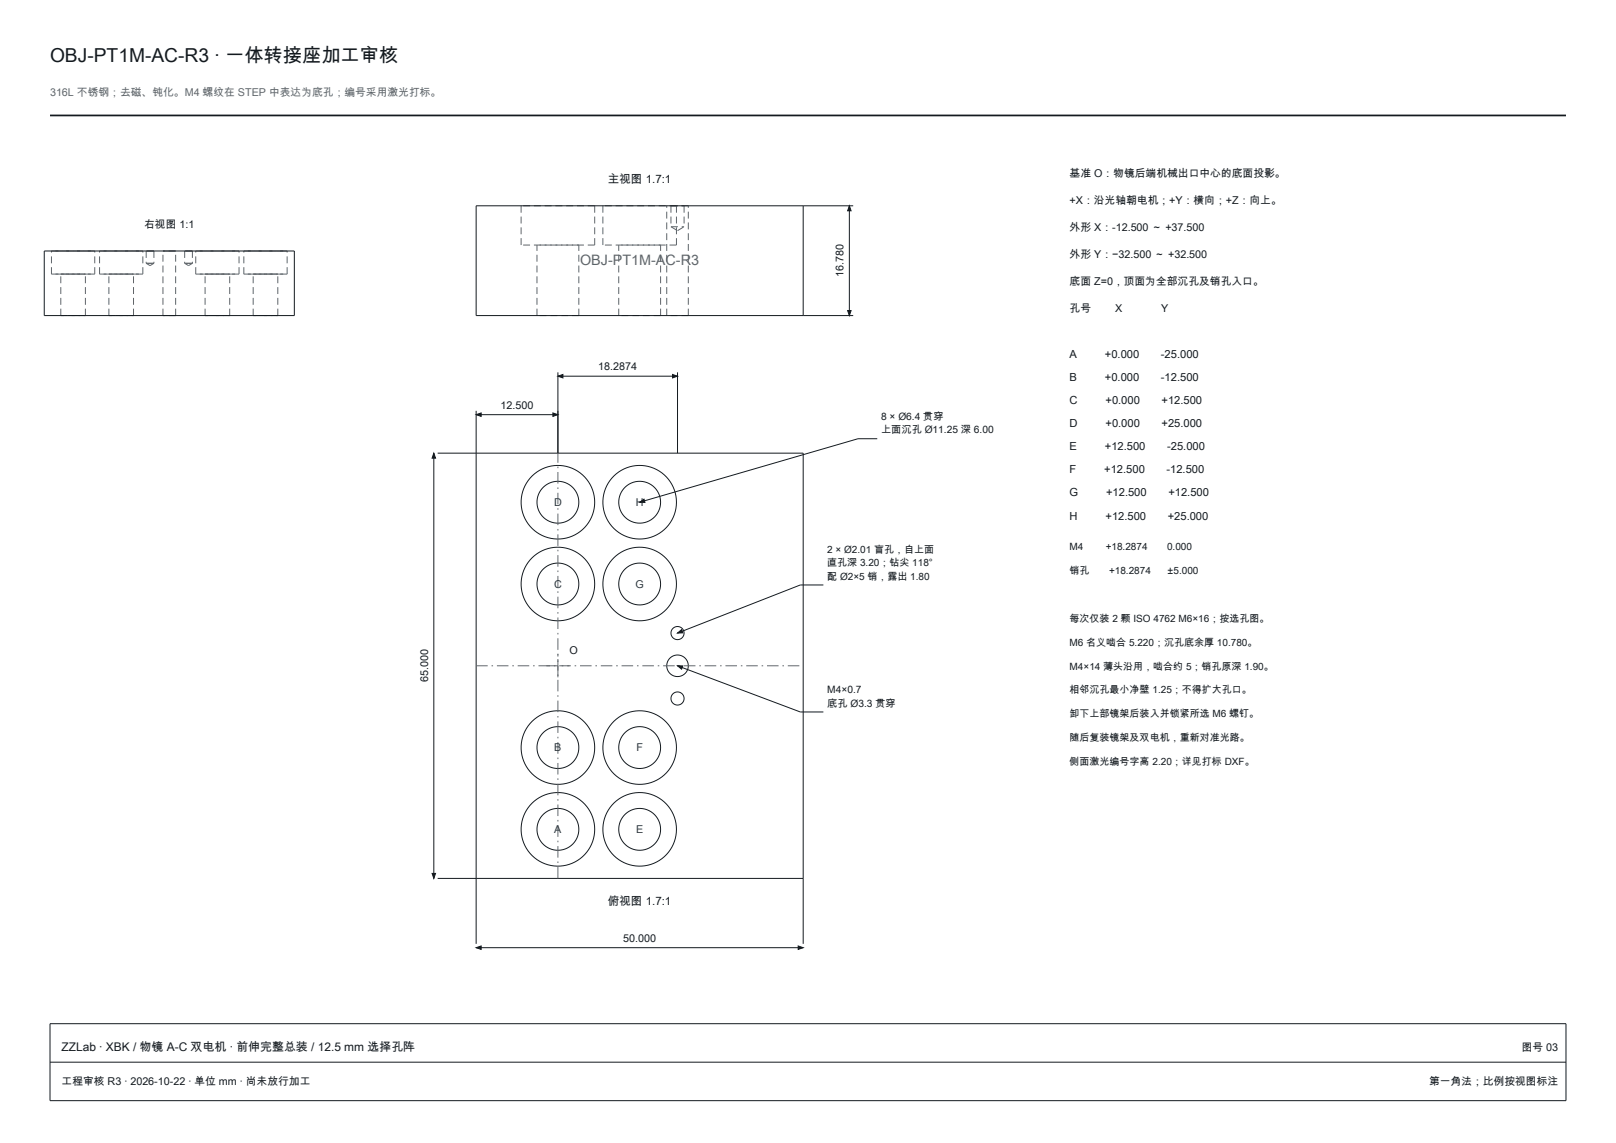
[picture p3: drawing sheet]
<svg xmlns="http://www.w3.org/2000/svg" width="420mm" height="297mm" viewBox="0 0 420 297" stroke-linecap="round" stroke-linejoin="round" font-family="sans-serif">
<path d="M13 30h394" fill="none" stroke="#141a1f" stroke-width=".45"/>
<g fill="none" stroke="#141a1f" stroke-width=".26">
<path d="M208.8 53.5v28.5M220.7 53.5v28.5M221.8 53.5h-98v28.5h98M11.5 65.2h65v16.8h-65zM145 96.7v21.1M145 97.8h31.1M176.1 96.7v21.1M112.7 117.8v110.4M113.7 117.8h95.1v127.5M123.8 106.8v138.5M123.8 107.7h21.2M228 114h-5l-56.8 16.5"/>
<path d="M214 152h-6l-31.9 12.5M176.1 173l31.9 12h6M113.7 228.2h95.1M123.8 246.2h85M13 266h394v20h-394zM13 276h394"/>
<circle cx="145" cy="130.5" r="5.4"/>
<circle cx="145" cy="130.5" r="9.6"/>
<circle cx="166.2" cy="130.5" r="9.6"/>
<circle cx="166.3" cy="130.5" r="5.4"/>
<circle cx="145" cy="151.8" r="9.6"/>
<circle cx="145" cy="151.7" r="5.4"/>
<circle cx="166.2" cy="151.8" r="9.6"/>
<circle cx="166.3" cy="151.7" r="5.4"/>
<circle cx="176.1" cy="173" r="2.8"/>
<circle cx="176.1" cy="164.5" r="1.71"/>
<circle cx="145" cy="194.2" r="5.4"/>
<circle cx="145" cy="194.3" r="9.6"/>
<circle cx="166.2" cy="194.3" r="9.6"/>
<circle cx="166.2" cy="194.2" r="5.4"/>
<circle cx="176.1" cy="181.5" r="1.71"/>
<circle cx="145" cy="215.5" r="9.6"/>
<circle cx="145" cy="215.5" r="5.4"/>
<circle cx="166.2" cy="215.5" r="9.6"/>
<circle cx="166.2" cy="215.5" r="5.4"/>
</g>
<g fill="none" stroke="#5c666e" stroke-width=".26" stroke-dasharray="1.8 1" stroke-linecap="butt">
<path d="M154.6 53.5h-19.2M174.4 53.5h3.4M174.4 58.9h3.4M174.4 53.5v5.4M174.4 58.9l1.7 1M175.8 53.5h-19.1M176.1 59.9l1.7-1M177.8 53.5v5.4M178.9 53.5h-5.6M13.4 65.2h5.6M13.4 71.2h5.6M13.4 71.2v-6"/>
<path d="M15.8 71.2h3.2M19 65.2h5.6M19 71.2h5.6M19 71.2h3.2M22.2 71.2h-6.4M24.6 65.2h-11.2M24.6 71.2h-11.2M24.6 71.2v-6M25.9 65.2h5.6M25.9 71.2h5.6M25.9 71.2v-6M28.3 71.2h3.2"/>
<path d="M31.5 65.2h5.6M31.5 71.2h5.6M31.5 71.2h3.2M34.7 71.2h-6.4M37.1 65.2h-11.2M37.1 71.2h-11.2M37.1 71.2v-6M38 65.2h1M38 68.4h1M38 65.2v3.2M39 65.2h1M39 68.4h1"/>
<path d="M39 69l1-.6M39 69l-1-.6M40 65.2h-2M40 68.4h-2M40 65.2v3.2M42.3 65.2h1.7M44 65.2h1.7M45.7 65.2h-3.4M48 65.2h1M48 68.4h1M48 65.2v3.2M49 65.2h1"/>
<path d="M49 68.4h1M49 69l1-.6M49 69l-1-.6M50 65.2h-2M50 68.4h-2M50 65.2v3.2M50.9 65.2h5.6M50.9 71.2h5.6M50.9 71.2v-6M53.3 71.2h3.2M56.5 65.2h5.6M56.5 71.2h5.6"/>
<path d="M56.5 71.2h3.2M59.7 71.2h-6.4M62.1 65.2h-11.2M62.1 71.2h-11.2M62.1 71.2v-6M63.4 65.2h5.6M63.4 71.2h5.6M63.4 71.2v-6M65.8 71.2h3.2M69 65.2h5.6M69 71.2h5.6M69 71.2h3.2"/>
<path d="M72.2 71.2h-6.4M74.6 65.2h-11.2M74.6 71.2h-11.2M74.6 71.2v-6M135.4 63.7v-10.2M150.4 63.7h-10.8M154.6 63.7v-10.2M154.6 63.7h-19.2M156.7 63.7v-10.2M171.7 63.7h-10.9M175.8 63.7v-10.2M175.8 63.7h-19.1"/>
<path d="M15.8 82h3.2M15.8 82v-10.8M19 82h3.2M22.2 82h-6.4M22.2 82v-10.8M28.3 82h3.2M28.3 82v-10.8M31.5 82h3.2M34.7 82h-6.4M34.7 82v-10.8M42.3 82h1.7M42.3 82v-16.8"/>
<path d="M44 82h1.7M45.7 82h-3.4M45.7 82v-16.8M53.3 82h3.2M53.3 82v-10.8M56.5 82h3.2M59.7 82h-6.4M59.7 82v-10.8M65.8 82h3.2M65.8 82v-10.8M69 82h3.2M72.2 82h-6.4"/>
<path d="M72.2 82v-10.8M139.6 82v-18.3M150.4 82h-10.8M150.4 82v-18.3M160.8 82v-18.3M171.7 82h-10.9M171.7 82v-18.3M173.3 82v-28.5M178.9 82h-5.6M178.9 82v-28.5"/>
</g>
<g fill="#141a1f" stroke="#141a1f" stroke-width=".26">
<path d="M123.8 246.2l1.2-.4v.9z"/>
<path d="M207.4 245.8l1.4 .4-1.4 .5z"/>
<path d="M112.3 227h.9l-.5 1.2z"/>
<path d="M112.7 117.8l.5 1.3h-.9z"/>
<path d="M220.3 80.7h.9l-.5 1.3z"/>
<path d="M220.7 53.5l.5 1.3h-.9z"/>
<path d="M123.8 107.7l1.2-.4v.9z"/>
<path d="M143.7 107.3l1.3 .4-1.3 .5z"/>
<path d="M145 97.8l1.3-.5v.9z"/>
<path d="M174.8 97.3l1.3 .5-1.3 .4z"/>
<path d="M166.2 130.5l1.2-.8 .2 .9z"/>
<path d="M176.1 173h1.4l-.4 .9z"/>
<path d="M176.1 164.5l1-.9 .4 .8z"/>
</g>
<path d="M123.8 173h85M142 173h6M145 176v-6M145 228.2v-110.4" fill="none" stroke="#5c666e" stroke-width=".26" stroke-dasharray="3 1 .4 1" stroke-linecap="butt"/>
<text font-size="5" fill="#141a1f" x="13" y="16">OBJ-PT1M-AC-R3 · 一体转接座加工审核</text>
<text font-size="3.7" fill="#5c666e" x="150.8" y="68.7">OBJ-PT1M-AC-R3</text>
<text font-size="3.1" fill="#141a1f" x="16" y="273">ZZLab · XBK / 物镜 A-C 双电机 · 前伸完整总装 / 12.5 mm 选择孔阵</text>
<g font-size="3" fill="#141a1f">
<text x="158" y="47.5">主视图 1.7:1</text>
<text x="158" y="235.2">俯视图 1.7:1</text>
</g>
<g font-size="2.9" fill="#141a1f">
<text x="278" y="93">A</text>
<text x="287.2" y="93">+0.000</text>
<text x="301.7" y="93">-25.000</text>
<text x="278" y="99">B</text>
<text x="287.2" y="99">+0.000</text>
<text x="301.7" y="99">-12.500</text>
<text x="278" y="105">C</text>
<text x="287.3" y="105">+0.000</text>
<text x="301.9" y="105">+12.500</text>
<text x="278" y="111">D</text>
<text x="287.3" y="111">+0.000</text>
<text x="301.9" y="111">+25.000</text>
<text x="278" y="117">E</text>
<text x="287.2" y="117">+12.500</text>
<text x="303.3" y="117">-25.000</text>
<text x="278" y="123">F</text>
<text x="287" y="123">+12.500</text>
<text x="303.2" y="123">-12.500</text>
<text x="278" y="129">G</text>
<text x="287.5" y="129">+12.500</text>
<text x="303.7" y="129">+12.500</text>
<text x="278" y="135">H</text>
<text x="287.3" y="135">+12.500</text>
<text x="303.5" y="135">+25.000</text>
</g>
<text font-size="2.8" fill="#5c666e" x="13" y="25">316L 不锈钢；去磁、钝化。M4 螺纹在 STEP 中表达为底孔；编号采用激光打标。</text>
<g font-size="2.8" fill="#141a1f">
<text x="278" y="46">基准 O：物镜后端机械出口中心的底面投影。</text>
<text x="278" y="53">+X：沿光轴朝电机；+Y：横向；+Z：向上。</text>
<text x="37.5" y="59.2">右视图 1:1</text>
<text x="278" y="60">外形 X：-12.500 ～ +37.500</text>
<text x="278" y="67">外形 Y：−32.500 ～ +32.500</text>
<text x="219.3" y="72" transform="rotate(-90 219.3 72)">16.780</text>
<text x="278" y="74">底面 Z=0，顶面为全部沉孔及销孔入口。</text>
<text x="278" y="81">孔号</text>
<text x="289.8" y="81">X</text>
<text x="301.8" y="81">Y</text>
<text x="155.5" y="96.3">18.2874</text>
<text x="130.1" y="106.2">12.500</text>
<text x="148" y="170">O</text>
<text x="111.2" y="177.3" transform="rotate(-90 111.2 177.3)">65.000</text>
<text x="162" y="244.8">50.000</text>
<text x="395.5" y="273">图号 03</text>
<text x="16" y="282">工程审核 R3 · 2026-10-22 · 单位 mm · 尚未放行加工</text>
<text x="371.4" y="282">第一角法；比例按视图标注</text>
</g>
<g font-size="2.8" fill="#173d4f">
<text x="144" y="131.5">D</text>
<text x="165.2" y="131.5">H</text>
<text x="144" y="152.8">C</text>
<text x="165.2" y="152.8">G</text>
<text x="144.1" y="195.3">B</text>
<text x="165.4" y="195.3">F</text>
<text x="144.1" y="216.5">A</text>
<text x="165.3" y="216.5">E</text>
</g>
<g font-size="2.6" fill="#141a1f">
<text x="229" y="109.2">8 × Ø6.4 贯穿</text>
<text x="229" y="112.6">上面沉孔 Ø11.25 深 6.00</text>
<text x="215" y="143.8">2 × Ø2.01 盲孔，自上面</text>
<text x="278" y="143">M4</text>
<text x="287.4" y="143">+18.2874</text>
<text x="303.3" y="143">0.000</text>
<text x="215" y="147.2">直孔深 3.20；钻尖 118°</text>
<text x="278" y="149.2">销孔</text>
<text x="288.2" y="149.2">+18.2874</text>
<text x="303.5" y="149.2">±5.000</text>
<text x="215" y="150.6">配 Ø2×5 销，露出 1.80</text>
<text x="278" y="161.6">每次仅装 2 颗 ISO 4762 M6×16；按选孔图。</text>
<text x="278" y="167.8">M6 名义啮合 5.220；沉孔底余厚 10.780。</text>
<text x="278" y="174">M4×14 薄头沿用，啮合约 5；销孔原深 1.90。</text>
<text x="215" y="180.2">M4×0.7</text>
<text x="215" y="183.6">底孔 Ø3.3 贯穿</text>
<text x="278" y="180.2">相邻沉孔最小净壁 1.25；不得扩大孔口。</text>
<text x="278" y="186.4">卸下上部镜架后装入并锁紧所选 M6 螺钉。</text>
<text x="278" y="192.6">随后复装镜架及双电机，重新对准光路。</text>
<text x="278" y="198.8">侧面激光编号字高 2.20；详见打标 DXF。</text>
</g>
</svg>
